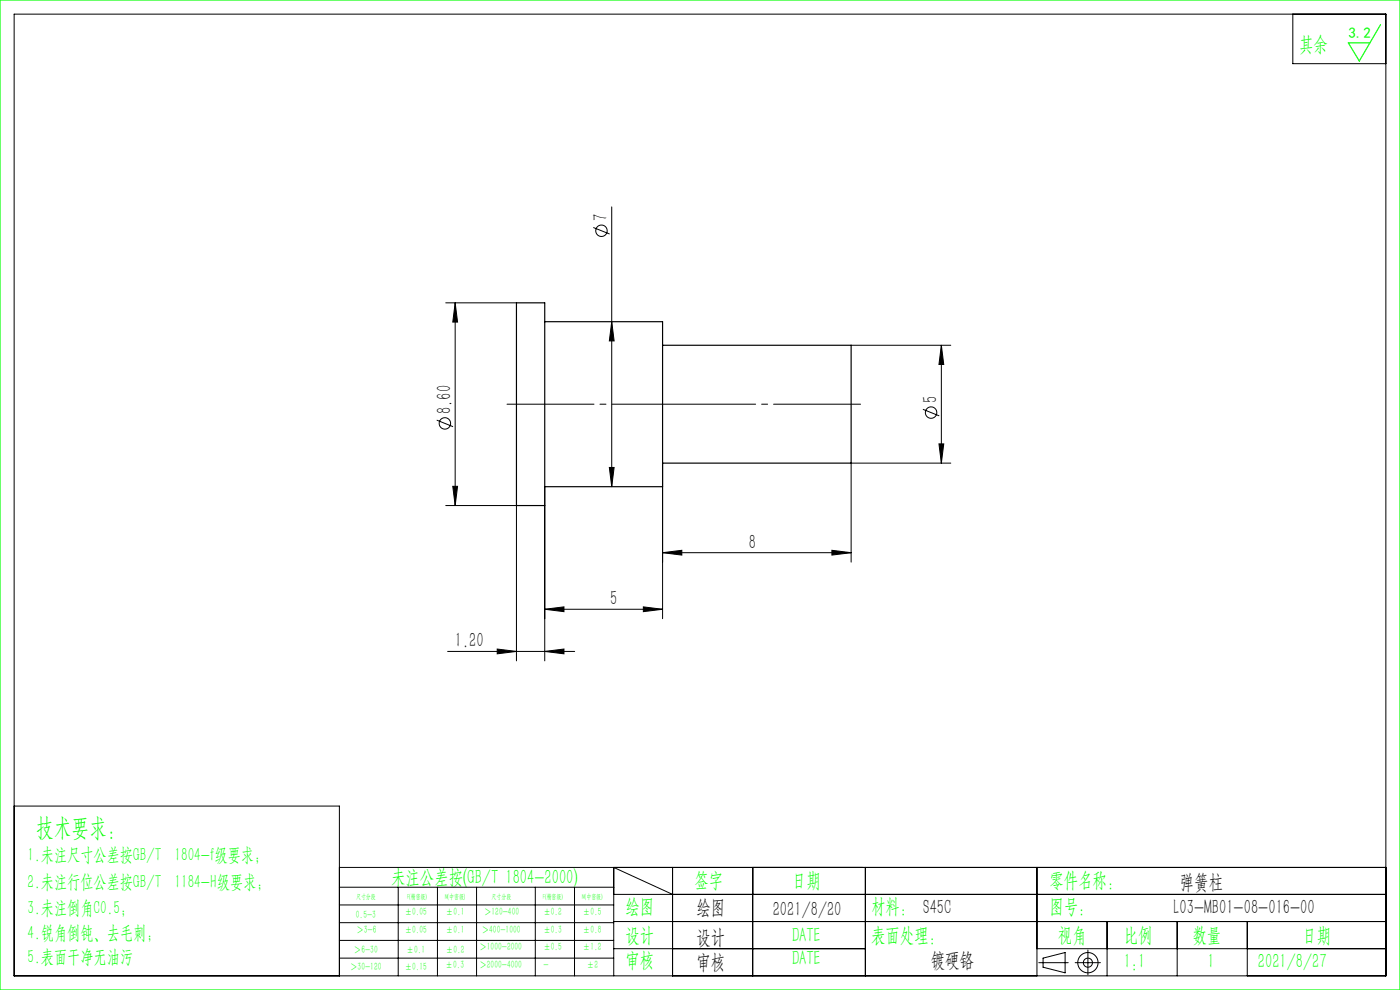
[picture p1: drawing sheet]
<svg xmlns="http://www.w3.org/2000/svg" width="297mm" height="210mm" viewBox="0 0 297 210" stroke-linecap="round" stroke-linejoin="round" font-family="sans-serif">
<g fill="none" stroke="#000" stroke-width=".21">
<path d="M3 3h291v204h-291zM274.3 3v10.5h19.7M125.9 48.3l3.4 1.3M129.8 43.9v59.3M94.6 64.2h15M96.6 64.2v43M96.6 64.2l.5 4.1h-1zM129.8 68.2l.5 4.1h-1zM180.6 73.2h21.1M199.7 73.2v25M199.7 73.2l.5 4.1h-1zM92.6 89.1l3.5 1.4"/>
<path d="M129.3 99.2h1l-.5 4zM140.6 98.2v33M195.8 86.8l3.5 1.4M199.2 94.2h1l-.5 4zM201.7 98.2h-21.1v21M94.6 107.2h15v33M96.1 103.2h1l-.5 4zM115.6 103.2v37M140.6 117.2l4-.5v1zM140.6 117.2h40M176.5 116.7l4.1 .5-4.1 .5zM95 138.2h26.9"/>
<path d="M105.5 137.7l4.1 .5-4.1 .5zM115.6 129.2l4-.5v1zM115.6 138.2l4-.5v1zM115.6 129.2h25M136.5 128.7l4.1 .5-4.1 .5zM3 171h69v36M72 184h222M72 188.2h58.2M72 192h58.2M72 195.7h58.2M72 199.5h58.2M84.5 188.2v18.8"/>
<path d="M92.8 188.2v18.8M101.1 188.2v18.8M113.6 188.2v18.8M121.9 188.2v18.8M130.2 189.7h163.8M130.2 195.5h163.8M142.7 189.7l-12.5-5.7v23M142.7 184v23M159.7 184v23M183.6 184v23M220 184v23M234.9 195.5v11.5"/>
<path d="M249.7 195.5v11.5M264.6 195.5v11.5M72 203.2h58.2M130.2 201.2h53.4M220 201.2h74M220.4 204.2h6.2M221.3 203.2l4.7-1.1v4.3l-4.7-1.2zM228.1 204.2h5.3M230.8 201.5v5.3"/>
<circle cx="127.6" cy="48.9" r="1.21"/>
<circle cx="94.4" cy="89.8" r="1.21"/>
<circle cx="197.5" cy="87.5" r="1.21"/>
<circle cx="230.8" cy="204.2" r="2.15"/>
<circle cx="230.8" cy="204.2" r=".96"/>
</g>
<path d="M107.6 85.7h75" fill="none" stroke="#000" stroke-width=".21" stroke-dasharray="30.5 1.3 1.3 1.3" stroke-dashoffset="12"/>
<path d="M0 0h297v210h-297zM292.9 5.2l-4.5 7.7-2.4-3.8h4.6" fill="none" stroke="#0f0" stroke-width=".25"/>
<g fill="#000">
<path d="M199.7 73.2l.5 4.1h-1zM199.2 94.2h1l-.5 4zM129.8 68.2l.5 4.1h-1zM129.3 99.2h1l-.5 4zM96.6 64.2l.5 4.1h-1zM96.1 103.2h1l-.5 4z"/>
<path d="M140.6 117.2l4-.5v1zM176.5 116.7l4.1 .5-4.1 .5zM115.6 129.2l4-.5v1zM136.5 128.7l4.1 .5-4.1 .5zM105.5 137.7l4.1 .5-4.1 .5zM115.6 138.2l4-.5v1z"/>
</g>
<path d="M109.6 64.2h6v43h-6zM115.6 68.2h25v35h-25M140.6 73.2h40v25h-40" fill="none" stroke="#000" stroke-width=".25"/>
<text font-size="5.4" fill="#0f0" x="7.7" y="177.2">技术要求：</text>
<g font-size="4.4" fill="#0f0">
<text x="275.6" y="10.8">其余</text>
<text x="83" y="187.5">未注公差按(GB/T 1804-2000)</text>
<text x="147.3" y="188">签字</text>
<text x="168" y="188">日期</text>
<text x="222.6" y="188">零件名称：</text>
<text x="132.7" y="193.6">绘图</text>
<text x="184.8" y="193.6">材料： S45C</text>
<text x="222.6" y="193.6">图号：</text>
<text x="132.7" y="199.8">设计</text>
<text x="168" y="199.8">DATE</text>
<text x="184.8" y="199.8">表面处理：</text>
<text x="224.4" y="199.8">视角</text>
<text x="238.4" y="199.8">比例</text>
<text x="253" y="199.8">数量</text>
<text x="276.3" y="199.8">日期</text>
<text x="132.7" y="205.1">审核</text>
<text x="168" y="204.6">DATE</text>
<text x="238.4" y="205.3">1:1</text>
<text x="256.2" y="205.3">1</text>
<text x="266.9" y="205.3">2021/8/27</text>
</g>
<g font-size="4.4">
<text x="128.9" y="46.9" transform="rotate(-90 128.9 46.9)">7</text>
<text x="95.7" y="87.8" transform="rotate(-90 95.7 87.8)">8.60</text>
<text x="198.8" y="85.5" transform="rotate(-90 198.8 85.5)">5</text>
<text x="158.9" y="116.4">8</text>
<text x="129.4" y="128.4">5</text>
<text x="96.5" y="137.3">1.20</text>
<text x="250.3" y="188.6">弹簧柱</text>
<text x="147.8" y="194">绘图</text>
<text x="163.9" y="194.3">2021/8/20</text>
<text x="249" y="194">L03-MB01-08-016-00</text>
<text x="147.8" y="200.2">设计</text>
<text x="147.8" y="205.5">审核</text>
<text x="197.5" y="205">镀硬铬</text>
</g>
<g font-size="4" fill="#0f0">
<text x="5.9" y="182.6">1.未注尺寸公差按GB/T 1804-f级要求；</text>
<text x="5.9" y="188.4">2.未注行位公差按GB/T 1184-H级要求；</text>
<text x="5.9" y="193.9">3.未注倒角C0.5；</text>
<text x="5.9" y="199.2">4.锐角倒钝、去毛刺；</text>
<text x="5.9" y="204.2">5.表面干净无油污</text>
</g>
<text font-size="3.2" fill="#0f0" x="286.1" y="8">3.2</text>
<g font-size="2.3" fill="#0f0">
<text x="75.5" y="194.7">0.5-3</text>
<text x="75.6" y="198">＞3-6</text>
<text x="85.9" y="194.2">±0.05</text>
<text x="85.9" y="198">±0.05</text>
<text x="94.6" y="194.2">±0.1</text>
<text x="94.6" y="198">±0.1</text>
<text x="102.2" y="198">＞400-1000</text>
<text x="102.7" y="194.2">＞120-400</text>
<text x="115.3" y="194.2">±0.2</text>
<text x="115.3" y="198">±0.3</text>
<text x="123.7" y="194.2">±0.5</text>
<text x="123.7" y="198">±0.8</text>
<text x="75.1" y="202.2">＞6-30</text>
<text x="86.3" y="202.2">±0.1</text>
<text x="94.6" y="202.2">±0.2</text>
<text x="101.7" y="201.6">＞1000-2000</text>
<text x="115.3" y="201.6">±0.5</text>
<text x="123.7" y="201.6">±1.2</text>
<text x="74.3" y="205.8">＞30-120</text>
<text x="85.9" y="205.8">±0.15</text>
<text x="94.5" y="205.4">±0.3</text>
<text x="101.7" y="205.4">＞2000-4000</text>
<text x="115.3" y="205.4">-</text>
<text x="124.5" y="205.4">±2</text>
</g>
<g font-size="1.5" fill="#0f0">
<text x="75.5" y="190.6">尺寸分段</text>
<text x="86.4" y="190.6">F(精密级)</text>
<text x="94.4" y="190.6">M(中密级)</text>
<text x="104.3" y="190.6">尺寸分段</text>
<text x="115.2" y="190.6">F(精密级)</text>
<text x="123.5" y="190.6">M(中密级)</text>
</g>
</svg>
